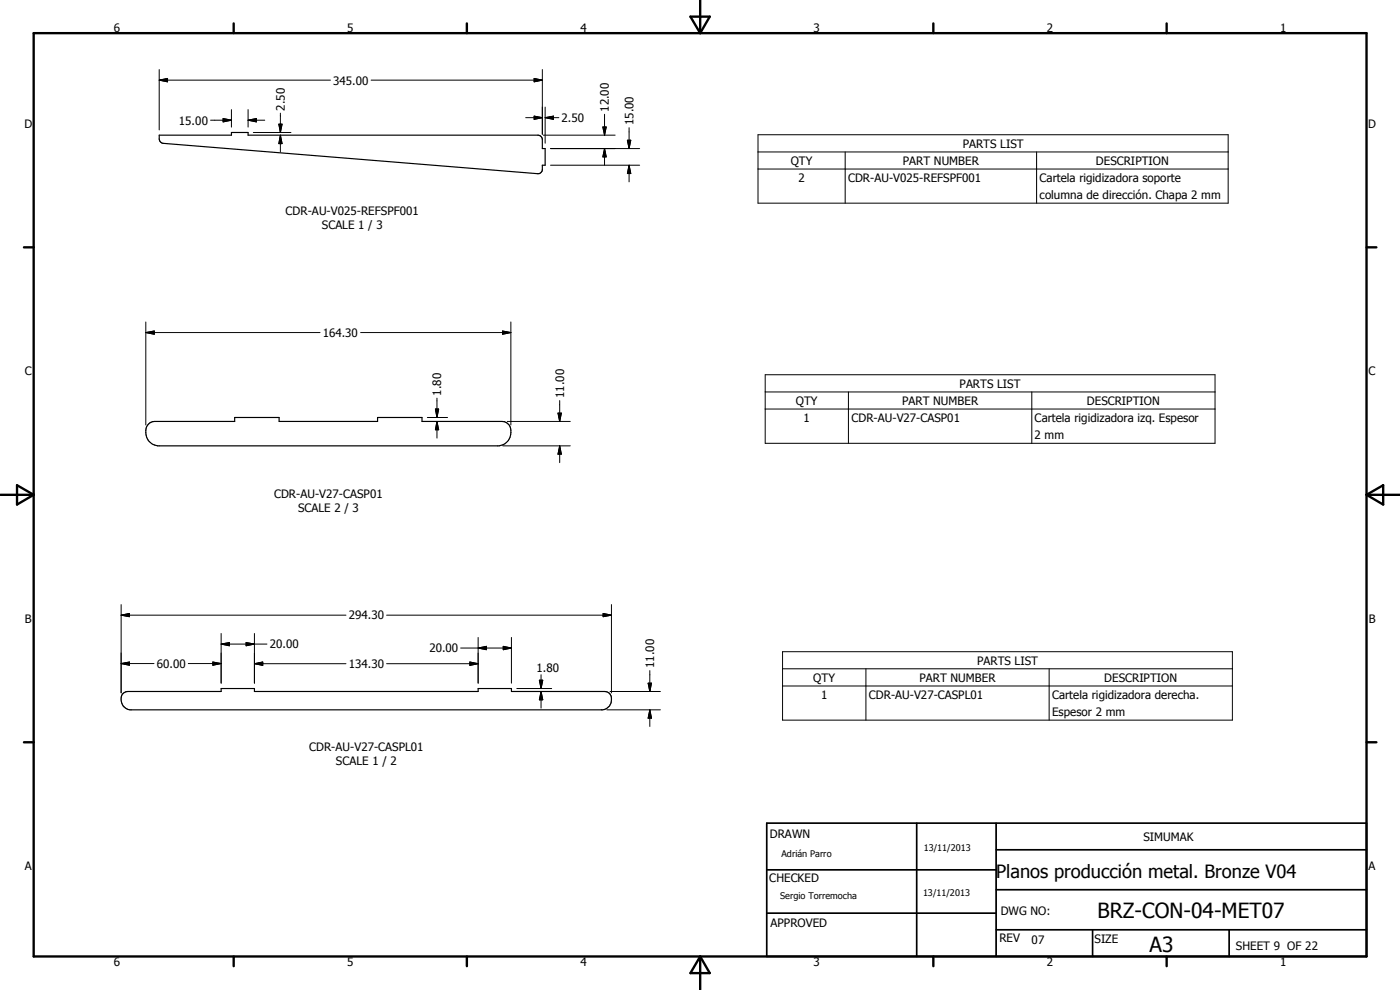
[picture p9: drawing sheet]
<svg xmlns="http://www.w3.org/2000/svg" width="420mm" height="297mm" viewBox="0 0 420 297" stroke-linecap="round" stroke-linejoin="round" font-family="sans-serif">
<path d="M47.8 40.6h21.7v-.8h5v.8h86.9l.8 .2 .6 .9v2.9h.8v5h-.8l-.1 1.8-.6 .5-.8 .2-112.3-9.1-1-.5-.2-.8zM44.4 127.4l.9-.7 1.1-.3h24v-1.1h13.4v1.1h29.5v-1.1h13.3v1.1h24.1a3.2 3.2 0 0 1 2.4 4.8 4.2 4.2 0 0 1-3.3 2.6h-102.5a4.1 4.1 0 0 1-2.9-6.4zM36.8 208.2l.9-.6 .7-.1h28v-.9h10v.9h67.1v-.9h10v.9h28a2.47 2.47 0 0 1 1.6 4 2.86 2.86 0 0 1-2.2 1.5h-141.9a3.2 3.2 0 0 1-2.2-4.8z" fill="none" stroke="#000" stroke-width=".35"/>
<g fill="none" stroke="#000" stroke-width=".71">
<path d="M10.1 9.9h400v277.1h-400zM70.1 7v2.9M140.1 7v2.9M207.2 5h5.8l-2.9 4.9zM210.1 0v9.9M280.1 7v2.9M350.1 7v2.9M7.2 74.2h2.9M410.1 74.2h3M.1 148.5h10M5.1 145.6l5 2.9-5 2.9zM410.1 148.5h10"/>
<path d="M410.1 148.5l5-2.9v5.8zM7.2 222.7h2.9M410.1 222.7h3M70.1 287v2.9M140.1 287v2.9M210.1 287v10M210.1 287l2.9 5h-5.8zM280.1 287v2.9M350.1 287v2.9"/>
</g>
<path d="M230.1 247h180v40h-180zM275.1 247v40M298.9 255h111.2M298.9 247v40M230.1 274h68.8M230.1 261h68.8M298.9 279h111.2M298.9 267h111.2M327.9 279v8M368.9 279v8" fill="none" stroke="#000" stroke-width=".51"/>
<g fill="none" stroke="#000" stroke-width=".3">
<path d="M47.8 24l2.5-.5v1.1zM47.8 24h51.4M47.8 20.9v18.1M63.2 36.1h6.3M67 35.6l2.5 .5-2.5 .5zM69.5 32.9v5.2M74.5 36.1l2.5-.5v1zM74.5 36.1h4.9M74.5 32.9v5.2M76 39.8h11.3M83.7 37.3h1l-.6 2.5zM84.1 34v5.8"/>
<path d="M111.4 24h51.4M157.8 35.3h5M160.3 23.5l2.5 .5-2.5 .6zM160.3 34.8l2.5 .5-2.5 .5zM162.8 20.9v19.4M163.6 35.3l2.5-.5v1zM163.6 35.3h4.1M163.6 32.1v10.9M180.9 38.1h1l-.5 2.5zM181.4 34.3v6.3M188.8 38.3v6.3M84.1 40.6l.6 2.5h-1z"/>
<path d="M84.1 40.6v5M163.1 40.6h21.5M165.2 44.6h26.8M165.2 49.6h26.8M181.4 44.6l.5 2.5h-1zM181.4 44.6v5M188.3 42.1h1l-.5 2.5zM188.8 49.6l.5 2.5h-1zM188.8 49.6v5M227.5 40.4h141.1v20.6h-141.1zM227.5 45.6h141.1M227.5 50.7h141.1"/>
<path d="M253.6 45.6v15.4M311.1 45.6v15.4M43.8 99.8l2.5-.5v1zM43.8 99.8h52.2M43.8 96.6v30.9M108.2 99.8h45.1M150.8 99.3l2.5 .5-2.5 .5zM153.3 96.6v30.9M131.1 119.5v5.8M229.6 112.4h135v20.6h-135zM229.6 117.6h135M254.6 117.6v15.4"/>
<path d="M309.7 117.6v15.4M128.3 125.3h6M130.7 122.7h.9l-.5 2.6zM131.1 126.4l.5 2.5h-.9zM131.1 126.4v5M150.9 133.8h20.2M152.2 126.4h18.9M167.5 124h1l-.5 2.4zM168 133.8l.5 2.5h-1zM168 120.2v6.2M168 133.8v5M229.6 122.7h135"/>
<path d="M36.4 184.6l2.5-.5v.9zM36.4 199.1l2.5-.5v1zM36.4 184.6h67.4M36.4 181.4v26.5M36.4 199.1h9.8M56.5 199.1h9.9M63.9 198.6l2.5 .5-2.5 .5zM66.4 193.3l2.5-.5v1zM66.4 190.1v14.9M66.4 193.3h13.7M73.9 192.8l2.5 .5-2.5 .5zM76.4 199.1l2.5-.5v1z"/>
<path d="M76.4 199.1h27.4M76.4 190.1v14.9M116 184.6h67.5M116 199.1h27.5M138.2 194.4h15.3M141 198.6l2.5 .5-2.5 .5zM143.5 194.4l2.5-.5v1zM143.5 191.3v13.7M151 193.9l2.5 .5-2.5 .5zM153.5 191.3v13.7M181 184.1l2.5 .5-2.5 .4zM183.5 181.4v26.5"/>
<path d="M234.9 195.5h135v20.6h-135zM155.1 206.6h10.5M161.9 204.1h1l-.5 2.5zM162.4 207.5l.5 2.5h-1zM162.4 202.4v4.2M162.4 207.5v5M182.1 213h16.1M183.1 207.5h15.1M194.5 205h1l-.5 2.5zM195 213l.5 2.5h-1zM195 201.2v6.3M195 213v5"/>
<path d="M234.9 200.7h135M234.9 205.8h135M259.9 200.7v15.4M314.9 200.7v15.4"/>
</g>
<g fill="#000">
<path d="M47.8 24l2.5-.5v1.1zM67 35.6l2.5 .5-2.5 .5zM74.5 36.1l2.5-.5v1zM83.7 37.3h1l-.6 2.5zM160.3 23.5l2.5 .5-2.5 .6zM160.3 34.8l2.5 .5-2.5 .5zM163.6 35.3l2.5-.5v1zM180.9 38.1h1l-.5 2.5zM84.1 40.6l.6 2.5h-1zM181.4 44.6l.5 2.5h-1zM188.3 42.1h1l-.5 2.5zM188.8 49.6l.5 2.5h-1z"/>
<path d="M43.8 99.8l2.5-.5v1zM150.8 99.3l2.5 .5-2.5 .5zM130.7 122.7h.9l-.5 2.6zM131.1 126.4l.5 2.5h-.9zM167.5 124h1l-.5 2.4zM168 133.8l.5 2.5h-1zM36.4 184.6l2.5-.5v.9zM36.4 199.1l2.5-.5v1zM63.9 198.6l2.5 .5-2.5 .5zM66.4 193.3l2.5-.5v1zM73.9 192.8l2.5 .5-2.5 .5zM76.4 199.1l2.5-.5v1z"/>
<path d="M141 198.6l2.5 .5-2.5 .5zM143.5 194.4l2.5-.5v1zM151 193.9l2.5 .5-2.5 .5zM181 184.1l2.5 .5-2.5 .4zM161.9 204.1h1l-.5 2.5zM162.4 207.5l.5 2.5h-1zM194.5 205h1l-.5 2.5zM195 213l.5 2.5h-1z"/>
</g>
<g font-size="6.3">
<text x="329.4" y="275.4">BRZ-CON-04-MET07</text>
<text x="345" y="285.6">A3</text>
</g>
<text font-size="5.5" x="298.9" y="263.4">Planos producción metal. Bronze V04</text>
<g font-size="3.5">
<text x="34.2" y="9.6">6</text>
<text x="104.2" y="9.6">5</text>
<text x="174.2" y="9.6">4</text>
<text x="244.2" y="9.6">3</text>
<text x="314.2" y="9.6">2</text>
<text x="384.2" y="9.6">1</text>
<text x="100" y="25.4">345.00</text>
<text x="85.5" y="33.2" transform="rotate(-90 85.5 33.2)">2.50</text>
<text x="182.7" y="33.5" transform="rotate(-90 182.7 33.5)">12.00</text>
<text x="7.3" y="38.4">D</text>
<text x="53.7" y="37.4">15.00</text>
<text x="168.5" y="36.6">2.50</text>
<text x="190.1" y="37.5" transform="rotate(-90 190.1 37.5)">15.00</text>
<text x="410.6" y="38.4">D</text>
<text x="288.9" y="44.3">PARTS LIST</text>
<text x="237.3" y="49.4">QTY</text>
<text x="271" y="49.4">PART NUMBER</text>
<text x="328.9" y="49.4">DESCRIPTION</text>
<text x="239.6" y="54.6">2</text>
<text x="254.5" y="54.6">CDR-AU-V025-REFSPF001</text>
<text x="312" y="54.7">Cartela rigidizadora soporte</text>
<text x="312" y="59.8">columna de dirección. Chapa 2 mm</text>
<text x="85.7" y="64.5">CDR-AU-V025-REFSPF001</text>
<text x="96.6" y="68.7">SCALE 1 / 3</text>
<text x="96.9" y="101.1">164.30</text>
<text x="7.4" y="112.6">C</text>
<text x="410.7" y="112.6">C</text>
<text x="132.4" y="118.7" transform="rotate(-90 132.4 118.7)">1.80</text>
<text x="169.3" y="119.4" transform="rotate(-90 169.3 119.4)">11.00</text>
<text x="288" y="116.4">PARTS LIST</text>
<text x="238.9" y="121.5">QTY</text>
<text x="270.7" y="121.5">PART NUMBER</text>
<text x="326.2" y="121.5">DESCRIPTION</text>
<text x="241.2" y="126.6">1</text>
<text x="255.5" y="126.6">CDR-AU-V27-CASP01</text>
<text x="310.5" y="126.7">Cartela rigidizadora izq. Espesor</text>
<text x="310.5" y="131.8">2 mm</text>
<text x="82.3" y="149.4">CDR-AU-V27-CASP01</text>
<text x="89.4" y="153.6">SCALE 2 / 3</text>
<text x="104.7" y="185.8">294.30</text>
<text x="7.4" y="186.9">B</text>
<text x="410.8" y="186.9">B</text>
<text x="81" y="194.6">20.00</text>
<text x="128.9" y="195.7">20.00</text>
<text x="47.1" y="200.4">60.00</text>
<text x="104.7" y="200.4">134.30</text>
<text x="161" y="201.6">1.80</text>
<text x="196.3" y="200.4" transform="rotate(-90 196.3 200.4)">11.00</text>
<text x="293.2" y="199.4">PARTS LIST</text>
<text x="244.1" y="204.6">QTY</text>
<text x="246.4" y="209.7">1</text>
<text x="260.8" y="209.7">CDR-AU-V27-CASPL01</text>
<text x="276" y="204.5">PART NUMBER</text>
<text x="315.8" y="209.7">Cartela rigidizadora derecha.</text>
<text x="331.4" y="204.6">DESCRIPTION</text>
<text x="315.8" y="214.8">Espesor 2 mm</text>
<text x="92.8" y="225.3">CDR-AU-V27-CASPL01</text>
<text x="100.8" y="229.5">SCALE 1 / 2</text>
<text x="231" y="251.5">DRAWN</text>
<text x="343.1" y="252.3">SIMUMAK</text>
<text x="7.4" y="261.1">A</text>
<text x="410.7" y="261.1">A</text>
<text x="230.9" y="264.6">CHECKED</text>
<text x="300.3" y="274.5">DWG NO:</text>
<text x="231.3" y="278.3">APPROVED</text>
<text x="299.9" y="282.6">REV</text>
<text x="309.6" y="283.3">07</text>
<text x="328.5" y="283.1">SIZE</text>
<text x="370.9" y="285.1">SHEET 9 OF 22</text>
<text x="34.2" y="289.9">6</text>
<text x="104.2" y="289.9">5</text>
<text x="174.2" y="289.9">4</text>
<text x="244.2" y="289.9">3</text>
<text x="314.2" y="289.9">2</text>
<text x="384.2" y="289.9">1</text>
</g>
<g font-size="2.7">
<text x="234.5" y="257.1">Adrián Parro</text>
<text x="277.2" y="255.3">13/11/2013</text>
<text x="234.1" y="269.7">Sergio Torremocha</text>
<text x="277" y="268.7">13/11/2013</text>
</g>
</svg>
